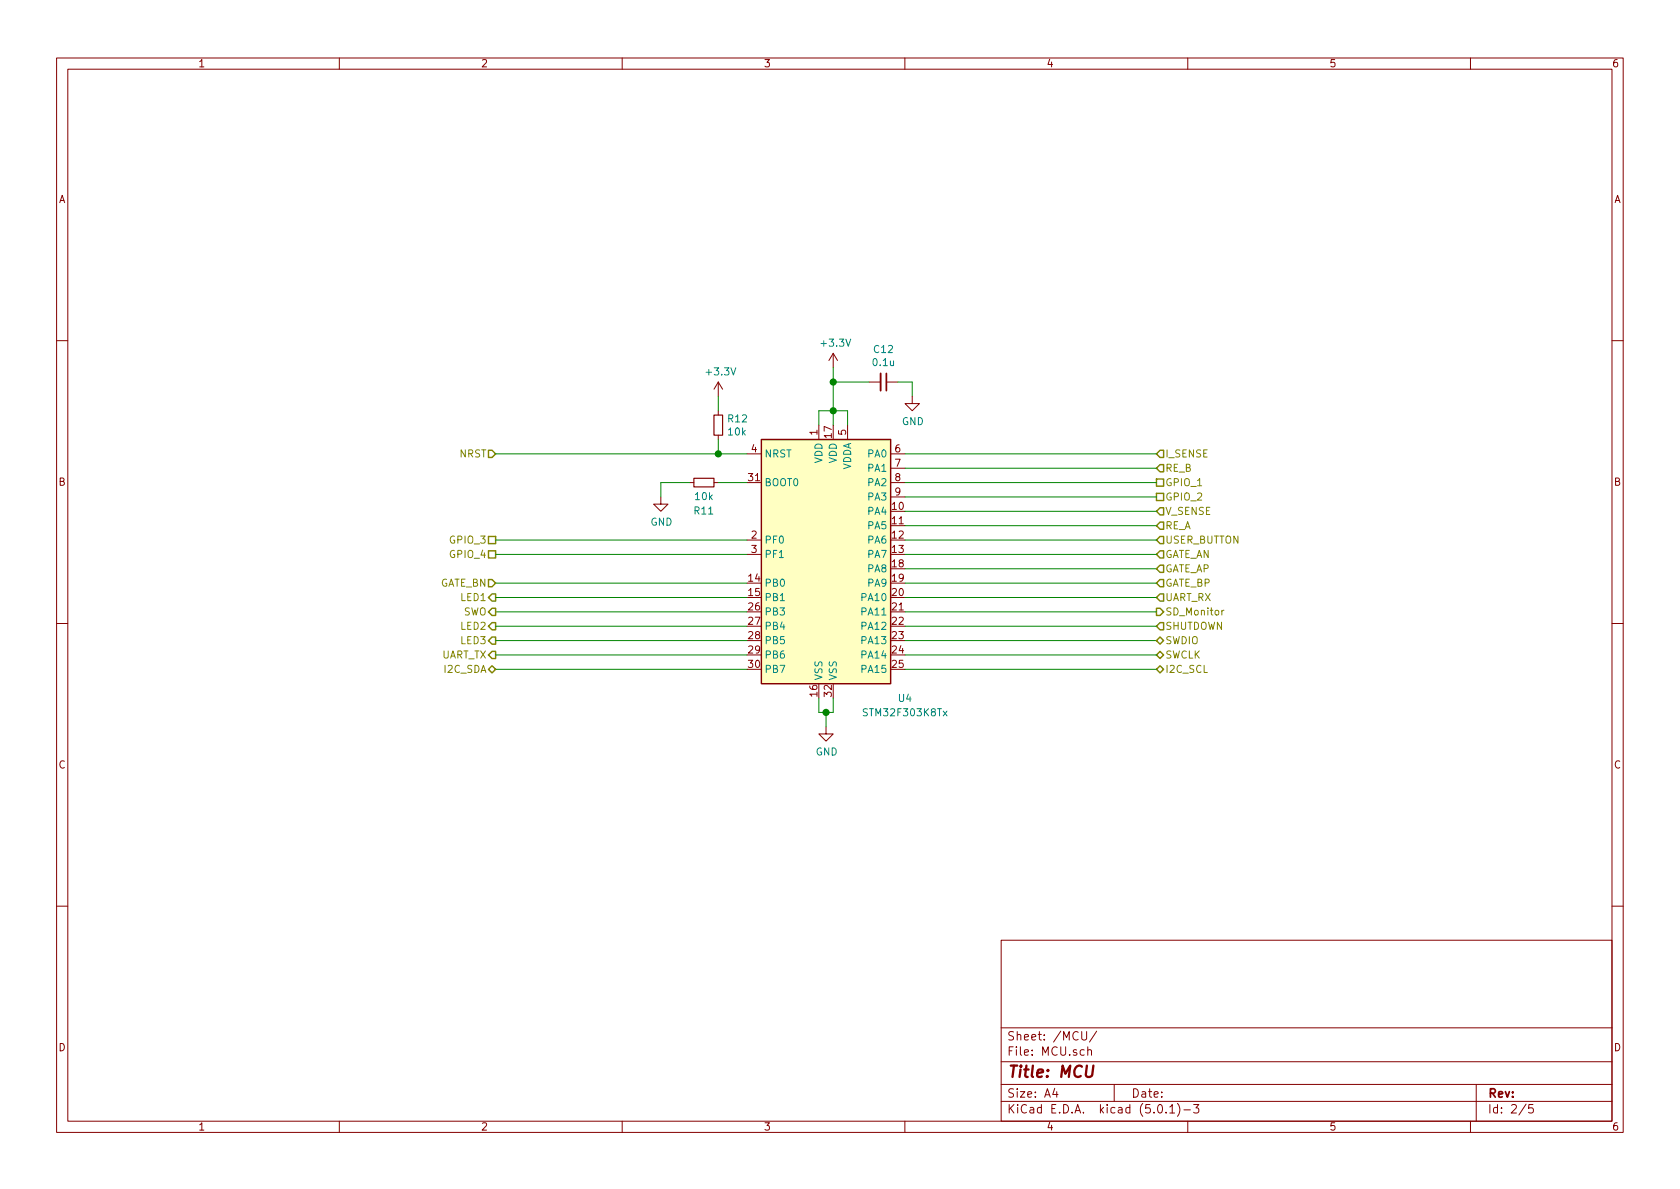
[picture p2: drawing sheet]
EESchema Schematic File Version 4
LIBS:spindleMD_v2-cache
EELAYER 26 0
EELAYER END
$Descr A4 11693 8268
encoding utf-8
Sheet 2 5
Title "MCU"
Date ""
Rev ""
Comp ""
Comment1 ""
Comment2 ""
Comment3 ""
Comment4 ""
$EndDescr
$Comp
L MCU_ST_STM32F3:STM32F303K8Tx U4
U 1 1
P 5800 3850
F 0 "U4" H 6300 2850 50  0000 C CNN
F 1 "STM32F303K8Tx" H 6300 2750 50  0000 C CNN
F 2 "Housings_QFP:LQFP-32_7x7mm_Pitch0.8mm" H 5300 2950 50  0001 R CNN
F 3 "http://www.st.com/st-web-ui/static/active/en/resource/technical/document/datasheet/DM00092070.pdf" H 5800 3850 50  0001 C CNN
	1    5800 3850
	1    0    0    -1  
$EndComp
$Comp
L power:GND #PWR033
U 1 1
P 5750 5050
F 0 "#PWR033" H 5750 4800 50  0001 C CNN
F 1 "GND" H 5755 4877 50  0000 C CNN
F 2 "" H 5750 5050 50  0001 C CNN
F 3 "" H 5750 5050 50  0001 C CNN
	1    5750 5050
	1    0    0    -1  
$EndComp
Wire Wire Line
	5700 4850 5700 4950
Wire Wire Line
	5700 4950 5750 4950
Wire Wire Line
	5750 4950 5750 5050
Wire Wire Line
	5750 4950 5800 4950
Wire Wire Line
	5800 4950 5800 4850
Connection ~ 5750 4950
Wire Wire Line
	5700 2950 5700 2850
Wire Wire Line
	5700 2850 5800 2850
Wire Wire Line
	5800 2850 5800 2950
Wire Wire Line
	5800 2850 5900 2850
Wire Wire Line
	5900 2850 5900 2950
Connection ~ 5800 2850
$Comp
L power:+3.3V #PWR034
U 1 1
P 5800 2550
F 0 "#PWR034" H 5800 2400 50  0001 C CNN
F 1 "+3.3V" H 5815 2723 50  0000 C CNN
F 2 "" H 5800 2550 50  0001 C CNN
F 3 "" H 5800 2550 50  0001 C CNN
	1    5800 2550
	1    0    0    -1  
$EndComp
Wire Wire Line
	5800 2550 5800 2650
$Comp
L Device:C_Small C12
U 1 1
P 6150 2650
F 0 "C12" V 5921 2650 50  0000 C CNN
F 1 "0.1u" V 6012 2650 50  0000 C CNN
F 2 "Capacitors_SMD:C_0603_HandSoldering" H 6150 2650 50  0001 C CNN
F 3 "~" H 6150 2650 50  0001 C CNN
	1    6150 2650
	0    1    1    0   
$EndComp
Wire Wire Line
	6050 2650 5800 2650
Connection ~ 5800 2650
Wire Wire Line
	5800 2650 5800 2850
Wire Wire Line
	6250 2650 6350 2650
Wire Wire Line
	6350 2650 6350 2750
$Comp
L power:GND #PWR035
U 1 1
P 6350 2750
F 0 "#PWR035" H 6350 2500 50  0001 C CNN
F 1 "GND" H 6355 2577 50  0000 C CNN
F 2 "" H 6350 2750 50  0001 C CNN
F 3 "" H 6350 2750 50  0001 C CNN
	1    6350 2750
	1    0    0    -1  
$EndComp
$Comp
L Device:R_Small R12
U 1 1
P 5000 2950
F 0 "R12" H 5059 2996 50  0000 L CNN
F 1 "10k" H 5059 2905 50  0000 L CNN
F 2 "Resistors_SMD:R_0603_HandSoldering" H 5000 2950 50  0001 C CNN
F 3 "~" H 5000 2950 50  0001 C CNN
	1    5000 2950
	1    0    0    -1  
$EndComp
Wire Wire Line
	5200 3150 5000 3150
Wire Wire Line
	5000 3150 5000 3050
$Comp
L power:+3.3V #PWR032
U 1 1
P 5000 2750
F 0 "#PWR032" H 5000 2600 50  0001 C CNN
F 1 "+3.3V" H 5015 2923 50  0000 C CNN
F 2 "" H 5000 2750 50  0001 C CNN
F 3 "" H 5000 2750 50  0001 C CNN
	1    5000 2750
	1    0    0    -1  
$EndComp
Wire Wire Line
	5000 2750 5000 2850
Text HLabel 3450 3150 0    50   Input ~ 0
NRST
Wire Wire Line
	3450 3150 5000 3150
Connection ~ 5000 3150
$Comp
L Device:R_Small R11
U 1 1
P 4900 3350
F 0 "R11" V 4700 3350 50  0000 C CNN
F 1 "10k" V 4800 3350 50  0000 C CNN
F 2 "Resistors_SMD:R_0603_HandSoldering" H 4900 3350 50  0001 C CNN
F 3 "~" H 4900 3350 50  0001 C CNN
	1    4900 3350
	0    -1   -1   0   
$EndComp
Wire Wire Line
	5000 3350 5200 3350
Wire Wire Line
	4800 3350 4600 3350
$Comp
L power:GND #PWR031
U 1 1
P 4600 3450
F 0 "#PWR031" H 4600 3200 50  0001 C CNN
F 1 "GND" H 4605 3277 50  0000 C CNN
F 2 "" H 4600 3450 50  0001 C CNN
F 3 "" H 4600 3450 50  0001 C CNN
	1    4600 3450
	1    0    0    -1  
$EndComp
Wire Wire Line
	4600 3350 4600 3450
Wire Wire Line
	6300 4450 8050 4450
Text HLabel 8050 4450 2    50   BiDi ~ 0
SWDIO
Text HLabel 8050 4550 2    50   BiDi ~ 0
SWCLK
Wire Wire Line
	6300 4550 8050 4550
Wire Wire Line
	5200 4250 3450 4250
Text HLabel 3450 4250 0    50   Output ~ 0
SWO
Text HLabel 8050 3150 2    50   Input ~ 0
I_SENSE
Text HLabel 8050 3550 2    50   Input ~ 0
V_SENSE
Wire Wire Line
	6300 3150 8050 3150
Wire Wire Line
	8050 3550 6300 3550
Wire Wire Line
	6300 3950 8050 3950
Text HLabel 8050 3950 2    50   Input ~ 0
GATE_AP
Text HLabel 8050 3850 2    50   Input ~ 0
GATE_AN
Wire Wire Line
	8050 3850 6300 3850
Text HLabel 8050 4050 2    50   Input ~ 0
GATE_BP
Wire Wire Line
	8050 4050 6300 4050
Wire Wire Line
	5200 4050 3450 4050
Text HLabel 3450 4050 0    50   Input ~ 0
GATE_BN
Text HLabel 3450 4550 0    50   Output ~ 0
UART_TX
Wire Wire Line
	3450 4550 5200 4550
Text HLabel 8050 4150 2    50   Input ~ 0
UART_RX
Wire Wire Line
	6300 4150 8050 4150
Wire Wire Line
	5200 4650 3450 4650
Text HLabel 3450 4650 0    50   BiDi ~ 0
I2C_SDA
Text HLabel 8050 4650 2    50   BiDi ~ 0
I2C_SCL
Wire Wire Line
	8050 4650 6300 4650
Text HLabel 8050 3650 2    50   Input ~ 0
RE_A
Wire Wire Line
	8050 3650 6300 3650
Text HLabel 8050 3250 2    50   Input ~ 0
RE_B
Wire Wire Line
	8050 3250 6300 3250
Text HLabel 3450 4150 0    50   Output ~ 0
LED1
Text HLabel 3450 4350 0    50   Output ~ 0
LED2
Text HLabel 3450 4450 0    50   Output ~ 0
LED3
Wire Wire Line
	3450 4150 5200 4150
Wire Wire Line
	5200 4350 3450 4350
Wire Wire Line
	3450 4450 5200 4450
Text HLabel 8050 3750 2    50   Input ~ 0
USER_BUTTON
Wire Wire Line
	8050 3750 6300 3750
Text HLabel 8050 4250 2    50   Output ~ 0
SD_Monitor
Text HLabel 8050 4350 2    50   Input ~ 0
SHUTDOWN
Wire Wire Line
	6300 4250 8050 4250
Wire Wire Line
	6300 4350 8050 4350
Text HLabel 8050 3350 2    50   UnSpc ~ 0
GPIO_1
Text HLabel 8050 3450 2    50   UnSpc ~ 0
GPIO_2
Text HLabel 3450 3750 0    50   UnSpc ~ 0
GPIO_3
Text HLabel 3450 3850 0    50   UnSpc ~ 0
GPIO_4
Wire Wire Line
	3450 3750 5200 3750
Wire Wire Line
	5200 3850 3450 3850
Wire Wire Line
	8050 3350 6300 3350
Wire Wire Line
	6300 3450 8050 3450
$EndSCHEMATC
